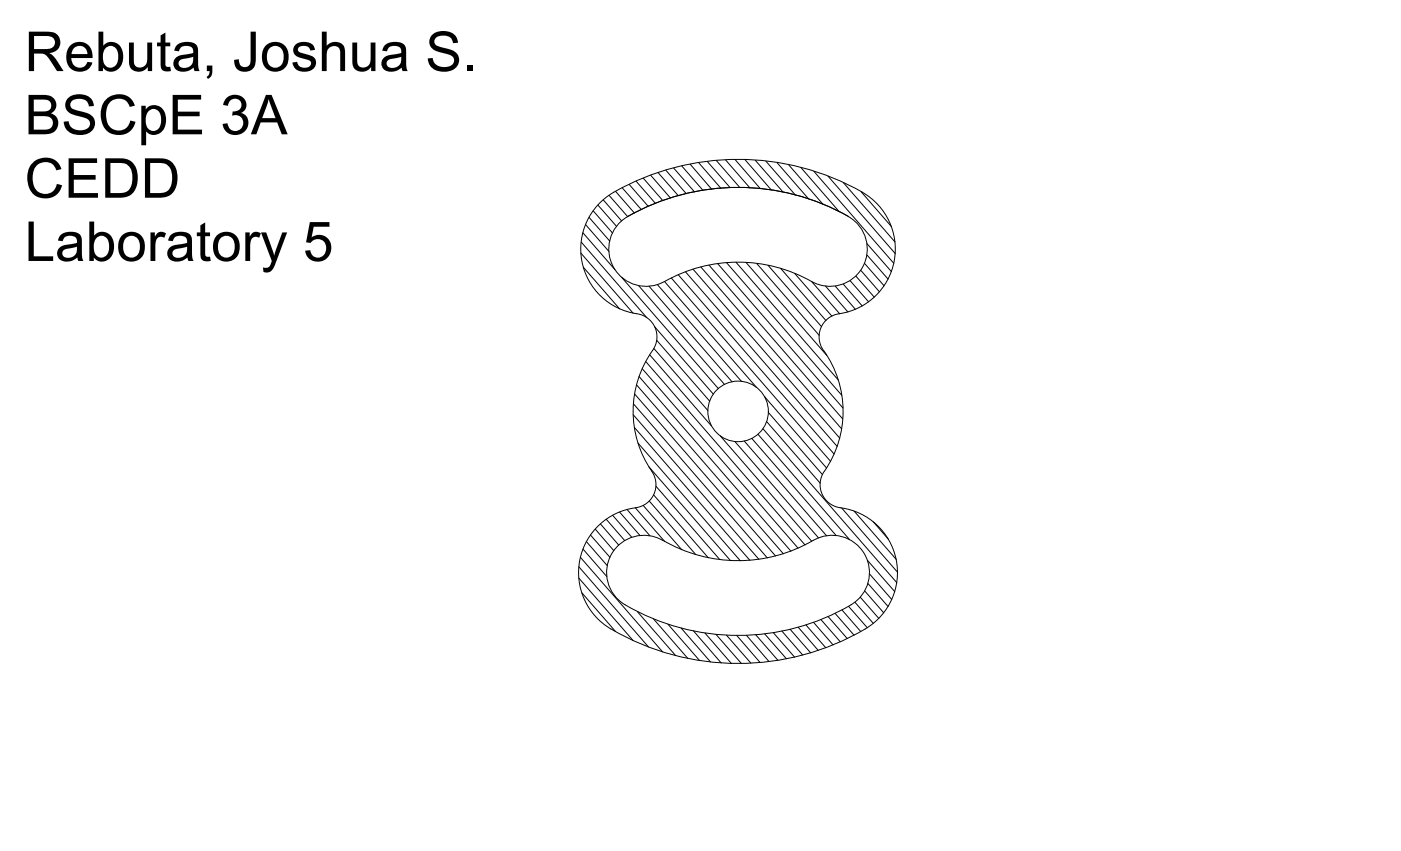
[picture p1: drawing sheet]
<svg xmlns="http://www.w3.org/2000/svg" width="356mm" height="216mm" viewBox="0 0 356 216" stroke-linecap="round" stroke-linejoin="round" font-family="sans-serif">
<!-- layer: 0 -->
<g fill="none" stroke="#000" stroke-width=".25">
<path d="M148 59.1l8.1 9.3M148.6 57l6 6.8M149.5 55.2l5.3 6M150.6 53.5l4.8 5.6M151.8 52l4.7 5.4M153.1 50.7l4.7 5.3M154.6 49.6l4.7 5.4M155.8 48.8a16.6 16.6 0 0 0-8 17.9 16.6 16.6 0 0 0 14.6 13.1 5.9 5.9 0 0 1 3.3 9.1 26.6 26.6 0 0 0-.2 30.7M155.8 48.7a63.6 63.6 0 0 1 64.2 .8 16.6 16.6 0 0 1 6.8 17.5 16.6 16.6 0 0 1-13.8 12.6M156.3 48.6l4.7 5.5M157.9 47.7l4.9 5.5M159.7 46.8l4.8 5.6"/>
<path d="M161.5 46l4.9 5.6M163.3 45.2l4.9 5.7M165.1 44.5l5.1 5.7M167 43.8l5.2 5.9M169 43.2l5.2 5.9M171 42.6l5.3 6.1M173.1 42.1l5.3 6.2M175.2 41.7l5.4 6.3M177.3 41.3l5.7 6.5M179.5 41l5.8 6.6M181.8 40.7l6 6.9M184.2 40.6l6.1 7.1"/>
<path d="M186.6 40.5l6.4 7.4M189.1 40.5l6.7 7.7M191.7 40.6l7.1 8.1M194.4 40.9l7.5 8.6M197.2 41.3l8 9.2M200.2 41.8l8.7 10.1M203.3 42.5l9.7 11.2M206.6 43.5l20.3 23.3M210.2 44.7l17 19.6M214.1 46.4l13.1 15M218.6 48.6l7.6 8.8M147.4 64.2l13.3 15.3"/>
<path d="M147.5 61.4l16.7 19.2M148 67.8l9.3 10.6M157.8 70.4l24.5 28.2M162.1 72.5l21.8 25M164.8 72.6l21 24.3M166.9 72.2l21.3 24.6M168.6 71.4a9.5 9.5 0 0 1-12.9-3.6 9.5 9.5 0 0 1 3.6-12.9 56.5 56.5 0 0 1 57 .7 9.5 9.5 0 0 1 2.3 12.8 9.5 9.5 0 0 1-12.6 3M168.7 71.4a37.9 37.9 0 0 1 37.3 0l7.1 8.2M168.7 71.5l23.3 26.8M170.4 70.5l40.4 46.6M172.2 69.7l39.5 45.5M174 69l38.5 44.2"/>
<path d="M175.9 68.3l37.2 42.8M177.9 67.7l35.7 41.1M180 67.3l33.9 39M182.2 66.9l31.8 36.6M184.4 66.6l29.3 33.7M186.8 66.5l25.9 29.9M189.4 66.6l20.4 23.6M192.1 66.8l15.8 18.3M194.9 67.3l13.6 15.6M198.2 68.1l11.4 13.2M201.7 69.4l9.5 10.8M209.6 72.6l5.6 6.6"/>
<path d="M212 72.6l5.1 5.9M213 79.6a5.9 5.9 0 0 0-4 9.3 26.6 26.6 0 0 1 .2 30.7M214 72.1l4.9 5.5M215.8 71.2l4.7 5.4M217.3 70.1l4.6 5.3M218.5 68.6l4.7 5.4M219.5 66.8l4.9 5.7M220 64.7l5.4 6.1M220 61.8l6.3 7.1M161.1 99.9l35.8 41.2M161.6 97.7l37.2 42.8M162.2 95.5l38.5 44.3"/>
<path d="M163 93.6l39.6 45.5M163.9 91.7l40.4 46.6M164.9 90l15.7 18M166 88.4l13.7 15.7M166.2 82.9l14.9 17.1M166.7 86.4l13.4 15.4M160.7 105.2l31.9 36.7M160.8 102.4l34 39.2M161 108.5l29.3 33.7M161.9 112.4l26 29.9M164.7 118.4l20.7 23.8M165.4 119.6a5.9 5.9 0 0 1-4.1 9.2 16.6 16.6 0 0 0-14.1 13.2 16.6 16.6 0 0 0 7.9 17.6 63.7 63.7 0 0 0 65.7-.8 16.6 16.6 0 0 0 6.4-17.9 16.6 16.6 0 0 0-14.6-12.2 5.9 5.9 0 0 1-3.4-9.1"/>
<path d="M182.8 110.6l23.2 26.7M186.6 112.1l21.2 24.4M188.9 111.9l20.9 24M190.8 111.3l21.4 24.5M192.4 110.2l23.2 26.7M193.7 108.8l33.9 39M194.1 100.6l15.7 18.1M194.6 107l13.6 15.6M195 104.6l13.7 15.8M148 139.3l6 7M148.8 137.4l5.3 6.1M149.9 135.8l4.9 5.6"/>
<path d="M151.1 134.2l4.7 5.5M152.4 132.9l4.7 5.4M153.9 131.7l4.7 5.5M155.5 130.7l4.9 5.6M157.3 129.9l5.1 5.9M159.2 129.3l5.8 6.6M161.3 128.9l7.4 8.5M163.3 128.3l9.8 11.2M164.8 127.1l11.8 13.6M165.9 125.6l13.9 15.9M166.5 123.4l16.2 18.6M168.2 137.1a9.5 9.5 0 0 0-12.9 3.4 9.5 9.5 0 0 0 3.4 12.9 56.6 56.6 0 0 0 58.3-.6 9.5 9.5 0 0 0 2.1-12.8 9.5 9.5 0 0 0-12.7-2.9"/>
<path d="M168.2 137.1a37.9 37.9 0 0 0 38.3 0M213.6 128.9l14.2 16.3M216.8 129.7l10.7 12.2M221.7 132.4l3.8 4.4M146.9 146.7l13.8 15.8M146.9 143.8l17.7 20.3M147.3 141.4l20.9 24M147.7 150.4l8.6 9.8M161.8 155.2l9.7 11.1M165.9 157l8.7 10M169.5 158.4l8 9.2M172.9 159.3l7.4 8.6"/>
<path d="M200.6 159.7l5.1 5.9M202.6 159.1l5.1 5.9M204.6 158.5l5 5.8M206.5 157.9l5 5.7M208.4 157.2l4.9 5.6M210.2 156.4l4.9 5.6M212 155.6l4.8 5.6M213.7 154.7l4.8 5.5M215.4 153.8l4.7 5.5M217 152.8l4.7 5.4M218.4 151.5l4.7 5.4M219.5 149.9l4.8 5.6"/>
<path d="M220.2 142.2l6.9 7.9M220.3 148l5.1 5.9M220.7 145.6l5.7 6.5M176 160.1l7 8.1M178.9 160.6l6.7 7.7M181.7 161l6.5 7.3M184.4 161.2l6.2 7M187 161.2l5.9 6.9M189.4 161.2l5.8 6.7M191.8 161l5.6 6.5M194.1 160.8l5.5 6.3M196.3 160.5l5.4 6.2"/>
<path d="M198.5 160.1l5.3 6.1"/>
<circle cx="187.3" cy="104.4" r="7.7"/>
</g>
<g font-size="14">
<text x="6.2" y="18">Rebuta, Joshua S.</text>
<text x="6.2" y="34.1">BSCpE 3A</text>
<text x="6.2" y="50.2">CEDD</text>
<text x="6.2" y="66.2">Laboratory 5</text>
</g>
</svg>
